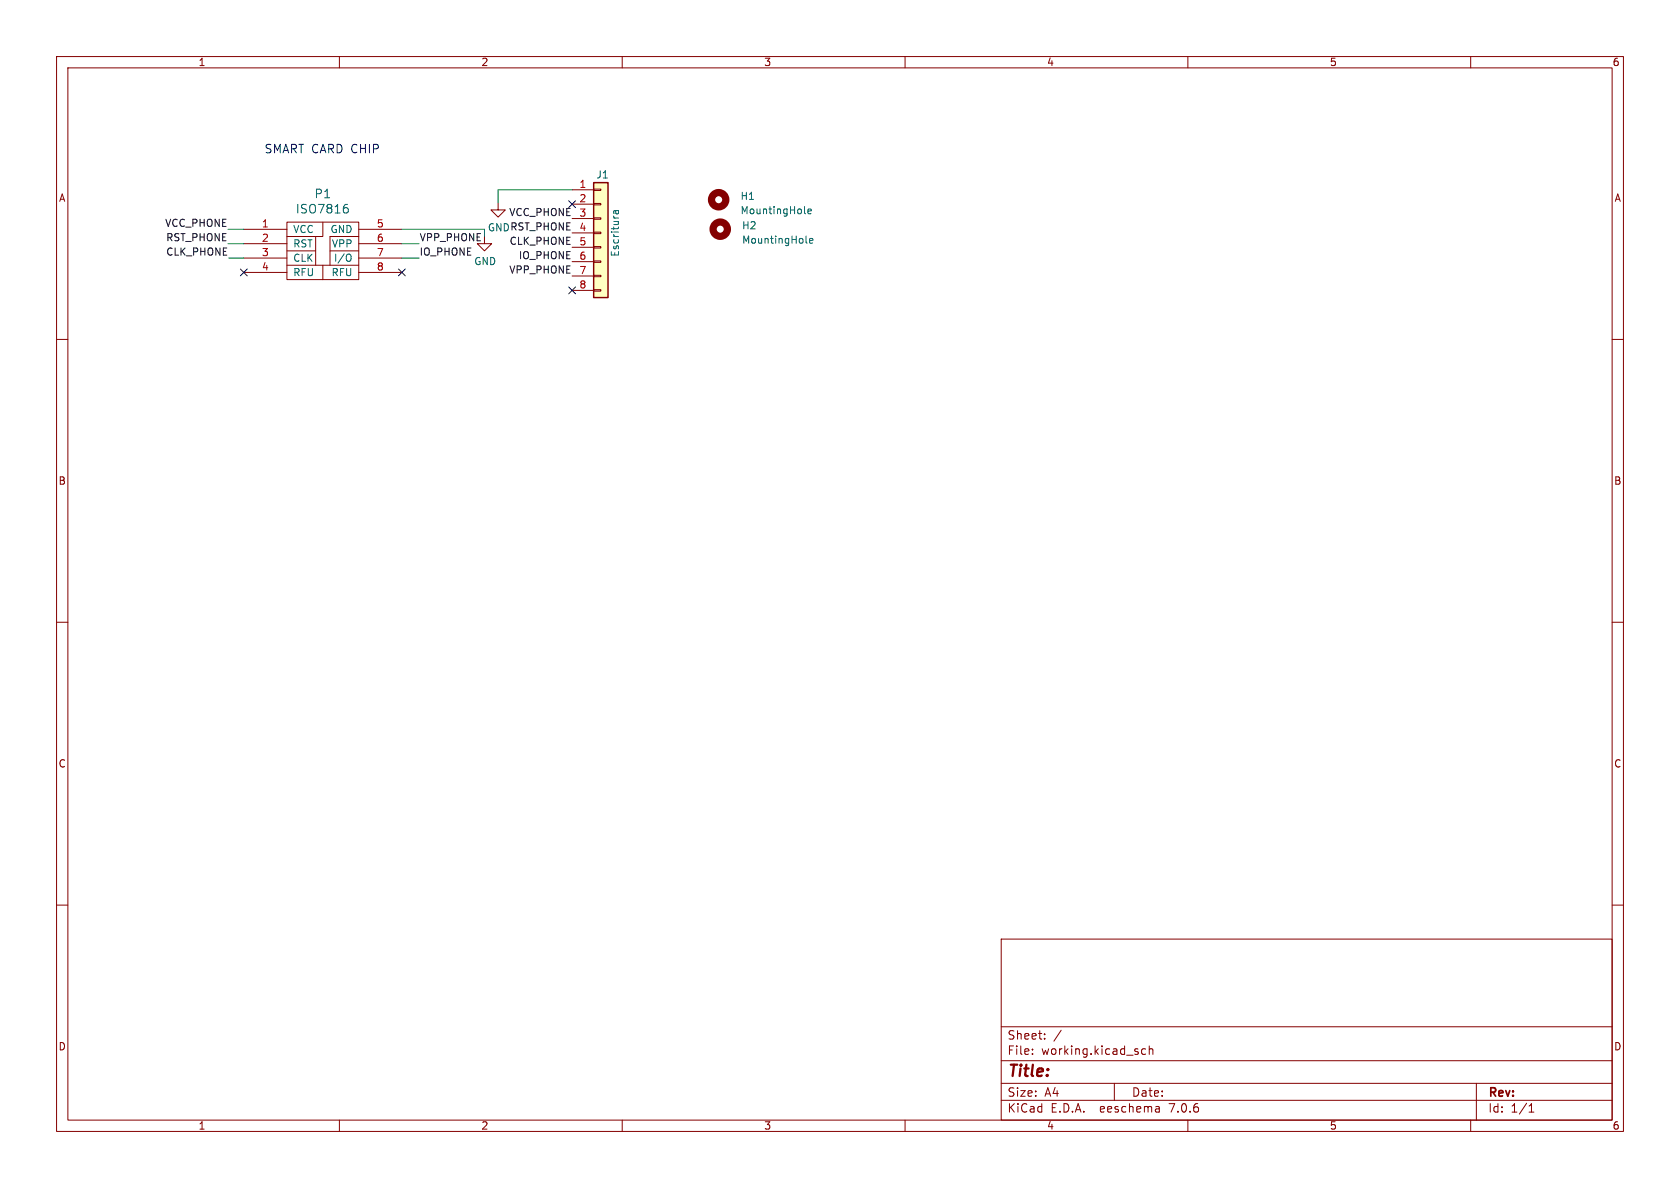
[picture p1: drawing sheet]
<svg xmlns="http://www.w3.org/2000/svg" width="297mm" height="210mm" viewBox="0 0 297 210" stroke-linecap="round" stroke-linejoin="round" font-family="sans-serif">
<g fill="none" stroke="#840000" stroke-width=".18">
<path d="M10 10h277v190h-277zM12 12h273v186h-273zM60 10v2M110 10v2M160 10v2M210 10v2M260 10v2M50.7 39.3h12.7v10.1h-12.7zM57.1 39.3v2.5h-1.3v5.1M88.1 35.8v1.3h1.2l-1.2 1.3-1.3-1.3h1.3M101.1 33.6h3.9M101.1 36.1h3.9"/>
<path d="M101.1 38.6h3.9M105 38.5h1.2v.3h-1.2zM105 36h1.2v.2h-1.2zM105 33.4h1.2v.3h-1.2zM10 60h2M43.1 40.5h7.6M43.1 43.1h7.6M43.1 45.6h7.6M43.1 48.2h7.6M50.7 46.9h12.7M50.7 44.3h5.1M50.7 41.8h5.1"/>
<path d="M57.1 46.9v2.5M58.3 44.3h5.1M63.4 41.8h-5.1v5.1M63.4 40.5h7.6M63.4 43.1h7.6M63.4 45.6h7.6M63.4 48.2h7.6M85.6 41.8v1.3h1.3l-1.3 1.2-1.2-1.2h1.2M101.1 41.2h3.9M101.1 43.7h3.9M101.1 46.3h3.9M101.1 48.8h3.9"/>
<path d="M101.1 51.3h3.9M105 51.2h1.2v.3h-1.2zM105 48.7h1.2v.2h-1.2zM105 46.1h1.2v.3h-1.2zM105 43.6h1.2v.2h-1.2zM105 41h1.2v.3h-1.2zM285 60h2M10 110h2M285 110h2M10 160h2M285 160h2M177 166h108v32h-108z"/>
<path d="M60 198v2M110 198v2M160 198v2M177 194.5h108M177 191.5h108M177 187.5h108M177 181.5h108M182.5 186.3v.1M182.5 185.5v.1M184.7 183.6v.1M184.7 182.8v.1M187.6 182.1l-1.3 2"/>
<path d="M197 191.5v3M202.5 185.5l-.4-.1-.3 .3v.4l.2 .2h.5M203.2 185.5l.2-.1 .3 .1 .1 .9M203.2 184.9v1.5M204.9 195.7l.1 .9M205 196.5l-.2 .1M205 196h-.2M210 198v2M260 198v2M261 191.5v6.5M270.3 196.6h.9M270.3 195.5l.4-.4v1.5"/>
</g>
<g fill="none" stroke="#840000" stroke-width="1.3">
<circle cx="127.1" cy="35.3" r="1.27"/>
<circle cx="127.3" cy="40.5" r="1.27"/>
</g>
<path d="M61 36.7h.3l.3 .3-.1 .5-.5 .2M61.1 36.1h.3M108.8 37.2l.1 .4 .1 .2 .3-.2v-.4M109.3 37.2l-.7 .1v.5M142.2 37.6l.2 .2M142.8 37.4l.6-.2v-.2l-.4-.1-.2 .2 .1 .6h.5M61.8 44.9l.1 .1a.81 .81 0 0 1-.1 1.2M142.5 42.8l.2 .2M143.1 42.6l.6-.1v-.3h-.4l-.2 .1 .1 .6h.5" fill="none" stroke="#006464" stroke-width=".18"/>
<path d="M105 32.3h2.5v20.3h-2.5z" fill="#ffffc2" stroke="#ffffc2" stroke-width=".18"/>
<path d="M105 32.3h2.5v20.3h-2.5z" fill="none" stroke="#840000" stroke-width=".25"/>
<path d="M101.1 33.6h-13v2.2M40.3 40.5h2.8M40.3 43.1h2.8M40.4 45.6h2.7M71 45.6h3.1M71 40.5h14.6v1.3M71 43.1h3.1" fill="none" stroke="#009600" stroke-width=".18"/>
<path d="M100.5 35.5l1.3 1.2M101.8 35.5l-1.3 1.2M42.5 47.5l1.2 1.3M43.7 47.5l-1.2 1.3M70.4 47.5l1.3 1.3M71.7 47.5l-1.3 1.3M100.5 50.7l1.3 1.2M101.8 50.7l-1.3 1.2" fill="none" stroke="#000084" stroke-width=".18"/>
<text font-size="2.8" fill="#840000" x="178" y="190.9">Title:</text>
<text font-size="2.1" fill="#0000c2" x="46.7" y="27.2">SMART CARD CHIP</text>
<g font-size="2.1" fill="#006464">
<text x="55.5" y="35.3">P1</text>
<text x="52.2" y="37.9">ISO7816</text>
</g>
<g font-size="2.1" fill="#840000">
<text x="178" y="184">Sheet:</text>
<text x="178" y="186.7">File:</text>
<text x="184.1" y="186.7">working.kicad_sch</text>
<text x="178" y="196.9">KiCad</text>
<text x="178" y="194.1">Size:</text>
<text x="184.7" y="194.1">A4</text>
<text x="185.7" y="196.9">E.D.A.</text>
<text x="194.6" y="196.9">eeschema</text>
<text x="200" y="194.1">Date:</text>
<text x="207" y="196.9">7.0.6</text>
<text x="263" y="194.3">Rev:</text>
<text x="263" y="196.9">Id:</text>
<text x="267.1" y="196.9">1/1</text>
</g>
<g font-size="1.8" fill="#840000">
<text x="35" y="11.9">1</text>
<text x="85" y="11.9">2</text>
<text x="135" y="11.9">3</text>
<text x="185" y="11.9">4</text>
<text x="235" y="11.9">5</text>
<text x="285" y="11.9">6</text>
<text x="10.3" y="35.9">A</text>
<text x="285.3" y="35.9">A</text>
<text x="10.3" y="85.9">B</text>
<text x="285.3" y="85.9">B</text>
<text x="10.3" y="135.9">C</text>
<text x="285.3" y="135.9">C</text>
<text x="10.3" y="185.9">D</text>
<text x="285.3" y="185.9">D</text>
<text x="35" y="199.9">1</text>
<text x="85" y="199.9">2</text>
<text x="135" y="199.9">3</text>
<text x="185" y="199.9">4</text>
<text x="235" y="199.9">5</text>
<text x="285" y="199.9">6</text>
</g>
<g font-size="1.8" fill="#a90000">
<text x="102.3" y="33.3">1</text>
<text x="102.3" y="35.8">2</text>
<text x="46.2" y="40.3">1</text>
<text x="66.5" y="40.3">5</text>
<text x="102.3" y="38.4">3</text>
<text x="102.3" y="40.9">4</text>
<text x="46.2" y="42.8">2</text>
<text x="46.2" y="45.4">3</text>
<text x="46.2" y="47.9">4</text>
<text x="66.5" y="42.8">6</text>
<text x="66.5" y="45.4">7</text>
<text x="66.5" y="47.9">8</text>
<text x="102.3" y="43.5">5</text>
<text x="102.3" y="46">6</text>
<text x="102.3" y="48.5">7</text>
<text x="102.3" y="51.1">8</text>
</g>
<g font-size="1.8" fill="#006464">
<text x="105.3" y="31.8">J1</text>
<text x="130.8" y="35.5">H1</text>
<text x="51.7" y="41.4">VCC</text>
<text x="58.3" y="41.4">GND</text>
<text x="130.8" y="38.1">MountingHole</text>
<text x="131.1" y="40.7">H2</text>
<text x="51.7" y="43.9">RST</text>
<text x="51.7" y="46.5">CLK</text>
<text x="58.6" y="43.9">VPP</text>
<text x="58.9" y="46.5">I/O</text>
<text x="83.7" y="47.1">GND</text>
<text x="109.6" y="45.5" transform="rotate(-90 109.6 45.5)">Escritura</text>
<text x="131.1" y="43.3">MountingHole</text>
<text x="51.7" y="49">RFU</text>
<text x="58.5" y="49">RFU</text>
</g>
<g font-size="1.8" fill="#0f0f0f">
<text x="29.1" y="40.2">VCC_PHONE</text>
<text x="86.2" y="41.1">GNDRST_PHONE</text>
<text x="89.9" y="38.3">VCC_PHONE</text>
<text x="29.3" y="42.7">RST_PHONE</text>
<text x="29.3" y="45.3">CLK_PHONE</text>
<text x="74.1" y="42.7">VPP_PHONE</text>
<text x="74.1" y="45.3">IO_PHONE</text>
<text x="90" y="43.4">CLK_PHONE</text>
<text x="91.6" y="45.9">IO_PHONE</text>
<text x="89.9" y="48.4">VPP_PHONE</text>
</g>
</svg>
